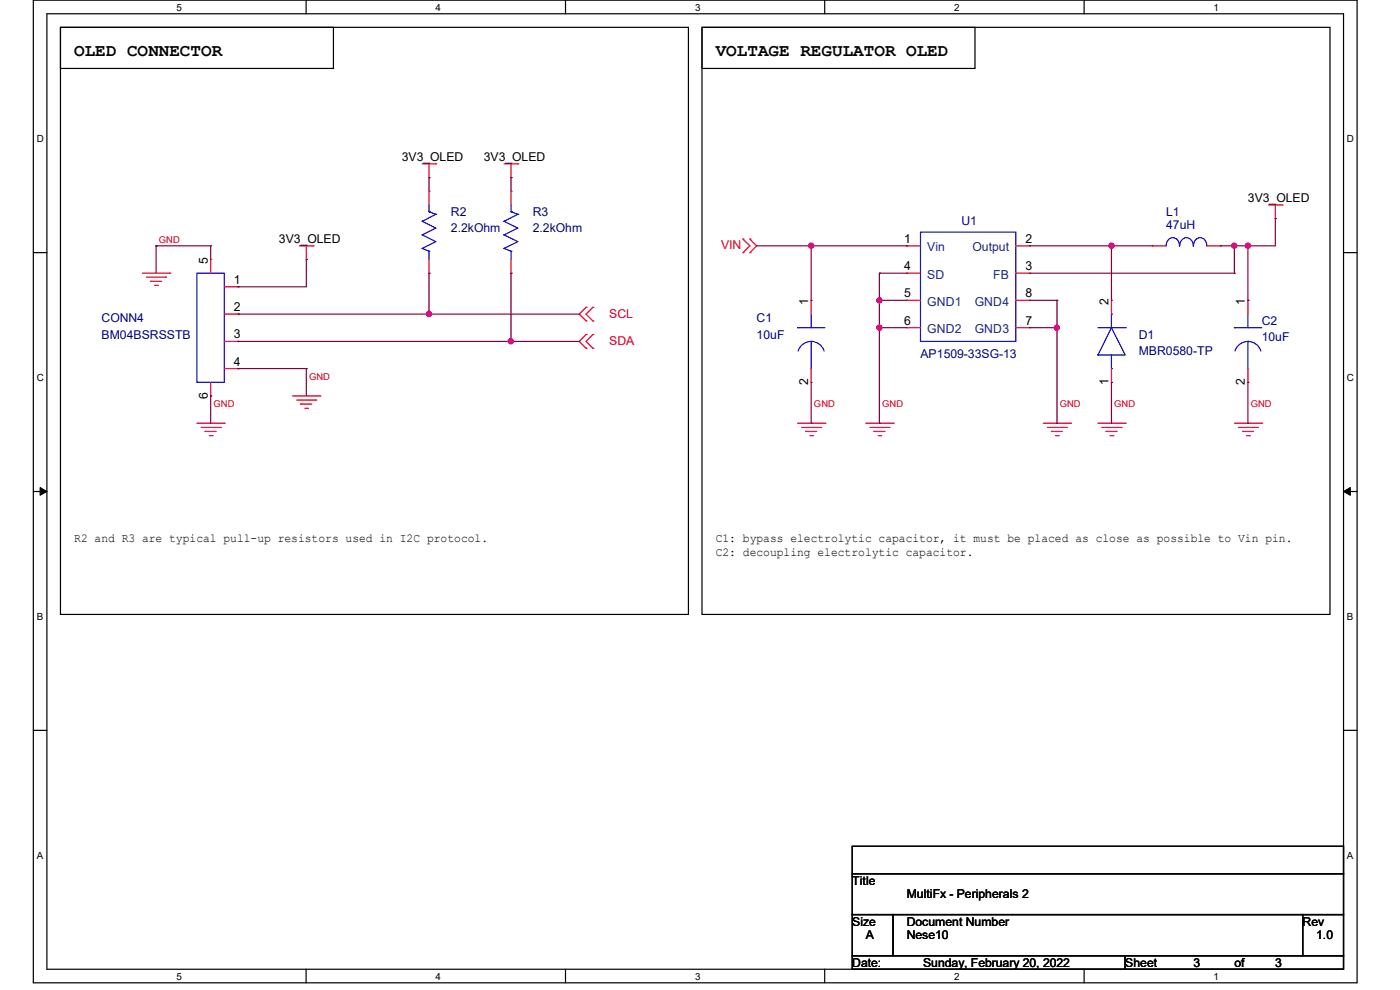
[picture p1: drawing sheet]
<svg xmlns="http://www.w3.org/2000/svg" width="297mm" height="210mm" viewBox="0 0 297 210" stroke-linecap="round" stroke-linejoin="round" font-family="sans-serif">
<path d="M7.1 0h280.8v208.5h-280.8zM9.9 2.9h275.1v202.7h-275.1z" fill="none" stroke="#000" stroke-width=".25"/>
<g fill="#fff">
<path d="M37.4 .3h1.2v2.4h-1.2z"/>
<path d="M37.4 205.9h1.2v2.3h-1.2z"/>
</g>
<path d="M64.9 0v2.9M64.9 205.6v2.9" fill="none" stroke="#000" stroke-width=".25"/>
<g fill="#fff">
<path d="M92.4 .3h1.2v2.4h-1.2z"/>
<path d="M92.4 205.9h1.2v2.3h-1.2z"/>
</g>
<path d="M120 0v2.9M120 205.6v2.9" fill="none" stroke="#000" stroke-width=".25"/>
<g fill="#fff">
<path d="M147.4 .3h1.2v2.4h-1.2z"/>
<path d="M147.4 205.9h1.2v2.3h-1.2z"/>
</g>
<path d="M175 0v2.9M175 205.6v2.9" fill="none" stroke="#000" stroke-width=".25"/>
<g fill="#fff">
<path d="M202.4 .3h1.2v2.4h-1.2z"/>
<path d="M202.4 205.9h1.2v2.3h-1.2z"/>
</g>
<path d="M230 0v2.9M230 205.6v2.9" fill="none" stroke="#000" stroke-width=".25"/>
<g fill="#fff">
<path d="M257.5 .3h1.1v2.4h-1.1z"/>
<path d="M257.5 205.9h1.1v2.3h-1.1z"/>
<path d="M7.8 28.2h1.5v2.4h-1.5z"/>
<path d="M285.7 28.2h1.5v2.4h-1.5z"/>
<path d="M7.8 78.9h1.5v2.3h-1.5z"/>
<path d="M285.7 78.9h1.5v2.3h-1.5z"/>
</g>
<path d="M7.1 53.6h2.8M285 53.6h2.9" fill="none" stroke="#000" stroke-width=".25"/>
<g fill="#fff">
<path d="M7.8 129.6h1.3v2.3h-1.3z"/>
<path d="M285.7 129.6h1.4v2.3h-1.4z"/>
</g>
<path d="M7.1 104.3h2.8M285 104.3h2.9" fill="none" stroke="#000" stroke-width=".25"/>
<path d="M8.5 103.4l1.4 .9-1.4 .8zM285 104.3l1.5-.9v1.7z" fill="#000" stroke="#000" stroke-width=".21"/>
<g fill="#fff">
<path d="M7.8 180.3h1.3v2.3h-1.3z"/>
<path d="M285.7 180.3h1.4v2.3h-1.4z"/>
</g>
<g fill="none" stroke="#000" stroke-width=".25">
<path d="M12.8 5.8h57.9v8.7h-57.9zM12.8 5.8h133.2v124.5h-133.2zM148.9 5.8h57.9v8.7h-57.9zM148.9 5.8h133.3v124.5h-133.3zM7.1 154.9h2.8M285 154.9h2.9M180.8 179.5h104.2v5.8h-104.2zM180.8 185.3h104.2v8.7h-104.2zM180.8 194h8.7v8.7h-8.7zM189.5 194h86.9v8.7h-86.9zM276.4 194h8.6v8.7h-8.6zM180.8 202.7h57.9v2.9h-57.9z"/>
<path d="M238.7 202.7h46.3v2.9h-46.3z"/>
</g>
<g fill="none" stroke="#f00" stroke-width=".25">
<path d="M89.6 34.8h2.9M91 37.7h.1M91 34.8v2.9M92.5 34.8h.1M106.9 34.8h3M108.4 37.7h.1M108.4 34.8v2.9M109.9 34.8h.1M30.2 58h5.8M31.1 58.8h4M32 59.7h.1M32 59.7h2.3"/>
<path d="M35.1 58.8h.1M36 58h.1M44.7 55h.1M44.7 55v3M63.5 52.2h2.9M65 55h.1M65 52.2v2.8M66.4 52.2h.1M91 58h.1M91 40.6h.1M91 40.6v2.9M91 55v3"/>
<path d="M108.4 58h.1M108.4 40.6h.1M108.4 40.6v2.9M108.4 55v3M157.6 50.7h.1M157.6 53.6h.1M157.6 50.7l1.5 1.5-1.5 1.4M159.1 53.6h.1M159.1 50.7h.1M159.1 50.7l1.4 1.5-1.4 1.4M192.4 52.2h.1M192.4 58h.1"/>
<path d="M192.4 58h2.9M192.4 52.2h2.9M215.5 58h2.9M215.5 52.2h2.9M218.4 52.2h.1M218.4 58h.1M244.5 52.2h.1M244.5 52.2h2.9M256.1 52.2h2.9M259 52.2h.1M269.1 43.5h2.9M270.6 46.4h.1"/>
<path d="M270.6 43.5v2.9M272 43.5h.1M32.8 60.5h.6M33.4 60.5h.1M47.6 60.8h2.9M47.6 66.6h2.9M47.6 72.4h2.9M47.6 78.2h2.9M50.5 60.8h.1M50.5 66.6h.1M50.5 72.4h.1M50.5 78.2h.1"/>
<path d="M124.3 65.2h.1M124.3 68.1h.1M124.3 71h.1M124.3 73.9h.1M124.3 65.2l-1.4 1.4 1.4 1.5M124.3 71l-1.4 1.4 1.4 1.5M125.8 68.1h.1M125.8 65.2h.1M125.8 73.9h.1M125.8 71h.1M125.8 65.2l-1.5 1.4 1.5 1.5M125.8 71l-1.5 1.4 1.5 1.5"/>
<path d="M172.1 63.7h.1M172.1 63.7v2.9M172.1 78.2v2.9M192.4 63.7h.1M192.4 69.5h.1M192.4 63.7h2.9M192.4 69.5h2.9M215.5 63.7h2.9M215.5 69.5h2.9M218.4 69.5h.1M218.4 63.7h.1M235.8 63.7h.1"/>
<path d="M235.8 63.7v2.9M235.8 78.2v2.9M264.8 63.7h.1M264.8 63.7v2.9M264.8 78.2v2.9M41.8 89.8h5.8M42.7 90.7h4M43.5 91.5h.1M43.5 91.5h2.3M44.4 92.4h.6M44.7 84h.1M44.7 81.1v2.9"/>
<path d="M45 92.4h.1M46.7 90.7h.1M47.6 89.8h.1M62.1 84h5.8M62.9 84.9h4.1M63.8 85.7h.1M63.8 85.7h2.3M64.7 86.6h.5M65.2 86.6h.1M67 84.9h.1M67.9 84h.1M169.2 89.8h5.8"/>
<path d="M170.1 90.7h4M170.9 91.5h.1M170.9 91.5h2.4M171.8 92.4h.6M172.1 81.1h.1M172.4 92.4h.1M174.1 90.7h.1M175 89.8h.1M183.7 89.8h5.8M184.6 90.7h4M185.4 91.5h.1M185.4 91.5h2.3"/>
<path d="M186.3 92.4h.6M186.9 92.4h.1M188.6 90.7h.1M189.5 89.8h.1M221.3 89.8h5.8M222.2 90.7h4M223.1 91.5h.1M223.1 91.5h2.3M223.9 92.4h.6M224.5 92.4h.1M226.2 90.7h.1M227.1 89.8h.1"/>
<path d="M232.9 89.8h5.8M233.8 90.7h4M234.7 91.5h.1M234.7 91.5h2.3M235.5 92.4h.6M235.8 81.1h.1M236.1 92.4h.1M237.8 90.7h.1M238.7 89.8h.1M261.9 89.8h5.8M262.7 90.7h4.1M263.6 91.5h.1"/>
<path d="M263.6 91.5h2.3M264.5 92.4h.5M264.8 81.1h.1M265 92.4h.1M266.8 90.7h.1M267.7 89.8h.1"/>
</g>
<g fill="none" stroke="#00f" stroke-width=".25">
<path d="M41.8 58h5.8v23.1h-5.8zM89.6 49.8h.1M89.6 46.9h.1M89.6 52.7h.1M89.6 49.8l2.9 1.5-2.9 1.4M89.6 46.9l2.9 1.5-2.9 1.4M89.6 52.7l1.4 .6M91 53.3h.1M91 44.9h.1M91 43.5v1.4M91 53.3v1.7M91 44.9l1.5 .6"/>
<path d="M92.5 45.5h.1M92.5 45.5l-2.9 1.4M106.9 49.8h.1M106.9 46.9h.1M106.9 52.7h.1M106.9 49.8l3 1.5-3 1.4M106.9 46.9l3 1.5-3 1.4M106.9 52.7l1.5 .6M108.4 53.3h.1M108.4 44.9h.1M108.4 43.5v1.4M108.4 53.3v1.7"/>
<path d="M108.4 44.9l1.5 .6M109.9 45.5h.1M109.9 45.5l-3 1.4M195.3 49.2h20.2v23.2h-20.2zM247.4 52.2a1.45 1.45 0 0 1 1.4-1.8 1.45 1.45 0 0 1 1.4 1.8M250.3 52.2a1.47 1.47 0 0 1 1.4-1.8 1.47 1.47 0 0 1 1.5 1.8M253.2 52.2a1.45 1.45 0 0 1 1.4-1.8 1.45 1.45 0 0 1 1.4 1.8M169.2 69.5h.1M169.2 69.5h5.8M169.3 74.5a2.88 2.88 0 0 1 2.8-2.1 2.88 2.88 0 0 1 2.7 2.1M172.1 69.5h.1M172.1 72.4h.1"/>
<path d="M172.1 66.6v2.9M172.1 72.4v5.8M232.9 69.5h5.8M235.8 78.2h.1M235.8 66.6h.1M235.8 69.5l2.9 5.8h-5.8zM235.8 66.6v2.9M235.8 75.3v2.9M238.7 69.5h.1M261.9 69.5h.1M261.9 69.5h5.8M262 74.5a2.88 2.88 0 0 1 2.8-2.1 2.88 2.88 0 0 1 2.7 2.1"/>
<path d="M264.8 69.5h.1M264.8 72.4h.1M264.8 66.6v2.9M264.8 72.4v5.8"/>
</g>
<g fill="none" stroke="#800040" stroke-width=".25">
<path d="M91 37.7h.1M91 37.7v2.9M108.4 37.7h.1M108.4 37.7v2.9M33.1 52.2h.1M33.1 52.2v5.8M33.1 52.2h11.6M44.7 52.2h.1M44.7 52.2v2.8M65 55h.1M65 55v5.8h-14.5M91 58h.1"/>
<path d="M91 58v8.6M108.4 58h.1M108.4 58v14.4M160.5 52.2h31.9M172.1 52.2h.1M172.1 52.2v11.5M186.6 58h.1M186.6 58h5.8M186.6 58v31.8M192.4 52.2h.1M218.4 52.2h26.1M218.4 58h43.5"/>
<path d="M235.8 52.2h.1M235.8 52.2v11.5M261.9 52.2h.1M261.9 58h.1M261.9 52.2v5.8M264.8 52.2h.1M264.8 52.2v11.5M270.6 46.4h.1M270.6 46.4v5.8h-11.6M50.5 60.8h.1M50.5 66.6h.1M50.5 72.4h.1"/>
<path d="M50.5 78.2h.1M50.5 66.6h72.4M50.5 72.4h72.4M50.5 78.2h14.5M65 78.2h.1M65 78.2v5.8M91 66.6h.1M108.4 72.4h.1M186.6 63.7h.1M186.6 69.5h.1M186.6 63.7h5.8M186.6 69.5h5.8"/>
<path d="M218.4 63.7h5.8M218.4 69.5h5.8M224.2 63.7h.1M224.2 69.5h.1M224.2 63.7v26.1M264.8 63.7h.1M44.7 84h.1M44.7 84v5.8M172.1 89.8h.1M172.1 81.1v8.7M186.6 89.8h.1M224.2 89.8h.1"/>
<path d="M235.8 81.1h.1M235.8 81.1v8.7M264.8 89.8h.1M264.8 81.1v8.7"/>
</g>
<g fill="#f0f" stroke="#f0f" stroke-width=".25">
<circle cx="91" cy="66.6" r=".55"/>
<circle cx="108.4" cy="72.4" r=".55"/>
<circle cx="172.1" cy="52.1" r=".55"/>
<circle cx="186.6" cy="63.7" r=".55"/>
<circle cx="186.6" cy="69.5" r=".55"/>
<circle cx="224.2" cy="69.5" r=".55"/>
<circle cx="235.8" cy="52.1" r=".55"/>
<circle cx="264.8" cy="52.1" r=".55"/>
<circle cx="261.8" cy="52.1" r=".55"/>
</g>
<g font-size="3.7">
<text x="15.7" y="11.9">OLED CONNECTOR</text>
<text x="151.8" y="11.9">VOLTAGE REGULATOR OLED</text>
</g>
<g font-size="2.6">
<text x="85.2" y="34.2">3V3_OLED</text>
<text x="102.6" y="34.2">3V3_OLED</text>
<text x="264.8" y="42.9">3V3_OLED</text>
<text x="59.2" y="51.6">3V3_OLED</text>
<text x="191.8" y="51.5">1</text>
<text x="217.5" y="51.5">2</text>
<text x="44.1" y="55.9" transform="rotate(-90 44.1 55.9)">5</text>
<text x="191.8" y="57.3">4</text>
<text x="217.5" y="57.3">3</text>
<text x="49.6" y="60.2">1</text>
<text x="49.6" y="66">2</text>
<text x="171.4" y="64.6" transform="rotate(-90 171.4 64.6)">1</text>
<text x="191.8" y="63.1">5</text>
<text x="217.5" y="63.1">8</text>
<text x="235.2" y="64.6" transform="rotate(-90 235.2 64.6)">2</text>
<text x="264.1" y="64.6" transform="rotate(-90 264.1 64.6)">1</text>
<text x="49.6" y="71.8">3</text>
<text x="191.8" y="68.9">6</text>
<text x="217.5" y="68.9">7</text>
<text x="49.6" y="77.6">4</text>
<text x="171.4" y="81.7" transform="rotate(-90 171.4 81.7)">2</text>
<text x="235.2" y="81.7" transform="rotate(-90 235.2 81.7)">1</text>
<text x="264.1" y="81.7" transform="rotate(-90 264.1 81.7)">2</text>
<text x="44.1" y="84.6" transform="rotate(-90 44.1 84.6)">6</text>
<text x="15.7" y="115">R2 and R3 are typical pull-up resistors used in I2C protocol.</text>
<text x="151.9" y="115">C1: bypass electrolytic capacitor, it must be placed as close as possible to Vin pin.</text>
<text x="151.9" y="117.9">C2: decoupling electrolytic capacitor.</text>
<text x="180.8" y="187.7">Title</text>
<text x="192.4" y="190.6">MultiFx - Peripherals 2</text>
<text x="180.8" y="196.3">Size</text>
<text x="192.4" y="196.3">Document Number</text>
<text x="276.4" y="196.3">Rev</text>
<text x="183.7" y="199.3">A</text>
<text x="192.4" y="199.3">Nese10</text>
<text x="279.2" y="199.3">1.0</text>
<text x="180.8" y="205.1">Date:</text>
<text x="195.8" y="205.1">Sunday, February 20, 2022</text>
<text x="238.7" y="205.1">Sheet</text>
<text x="253.2" y="205.1">3</text>
<text x="261.9" y="205.1">of</text>
<text x="270.5" y="205.1">3</text>
</g>
<g font-size="2.6" fill="#000080">
<text x="95.7" y="45.8">R2</text>
<text x="113" y="45.8">R3</text>
<text x="204" y="47.8">U1</text>
<text x="247.4" y="45.8">L1</text>
<text x="95.7" y="49.3">2.2kOhm</text>
<text x="113" y="49.3">2.2kOhm</text>
<text x="247.4" y="48.7">47uH</text>
<text x="21.5" y="68.4">CONN4</text>
<text x="21.5" y="71.8">BM04BSRSSTB</text>
<text x="160.5" y="68.4">C1</text>
<text x="160.5" y="71.8">10uF</text>
<text x="241.6" y="71.8">D1</text>
<text x="267.7" y="69">C2</text>
<text x="195.3" y="75.9">AP1509-33SG-13</text>
<text x="241.6" y="75.3">MBR0580-TP</text>
<text x="267.7" y="72.4">10uF</text>
</g>
<g font-size="2.6" fill="#f00">
<text x="153" y="52.7">VIN</text>
<text x="129.2" y="67.5">SCL</text>
<text x="129.2" y="73.3">SDA</text>
</g>
<g font-size="2.6" fill="#004080">
<text x="196.7" y="53.3">Vin</text>
<text x="206.3" y="53.3">Output</text>
<text x="196.7" y="59.1">SD</text>
<text x="210.7" y="59.1">FB</text>
<text x="196.7" y="64.9">GND1</text>
<text x="206.8" y="64.9">GND4</text>
<text x="196.7" y="70.7">GND2</text>
<text x="206.8" y="70.7">GND3</text>
</g>
<g font-size="2.1">
<text x="37.4" y="2.2">5</text>
<text x="92.4" y="2.2">4</text>
<text x="147.4" y="2.2">3</text>
<text x="202.4" y="2.2">2</text>
<text x="257.5" y="2.2">1</text>
<text x="7.8" y="30.1">D</text>
<text x="285.8" y="30.1">D</text>
<text x="7.8" y="80.8">C</text>
<text x="285.8" y="80.8">C</text>
<text x="7.8" y="131.5">B</text>
<text x="285.8" y="131.5">B</text>
<text x="7.8" y="182.2">A</text>
<text x="285.8" y="182.2">A</text>
<text x="37.4" y="207.8">5</text>
<text x="92.4" y="207.8">4</text>
<text x="147.4" y="207.8">3</text>
<text x="202.4" y="207.8">2</text>
<text x="257.5" y="207.8">1</text>
</g>
<g font-size="2" fill="#f00">
<text x="33.7" y="51.6">GND</text>
<text x="65.6" y="80.5">GND</text>
<text x="45.3" y="86.3">GND</text>
<text x="172.7" y="86.3">GND</text>
<text x="187.2" y="86.3">GND</text>
<text x="224.8" y="86.3">GND</text>
<text x="236.4" y="86.3">GND</text>
<text x="265.3" y="86.3">GND</text>
</g>
</svg>
